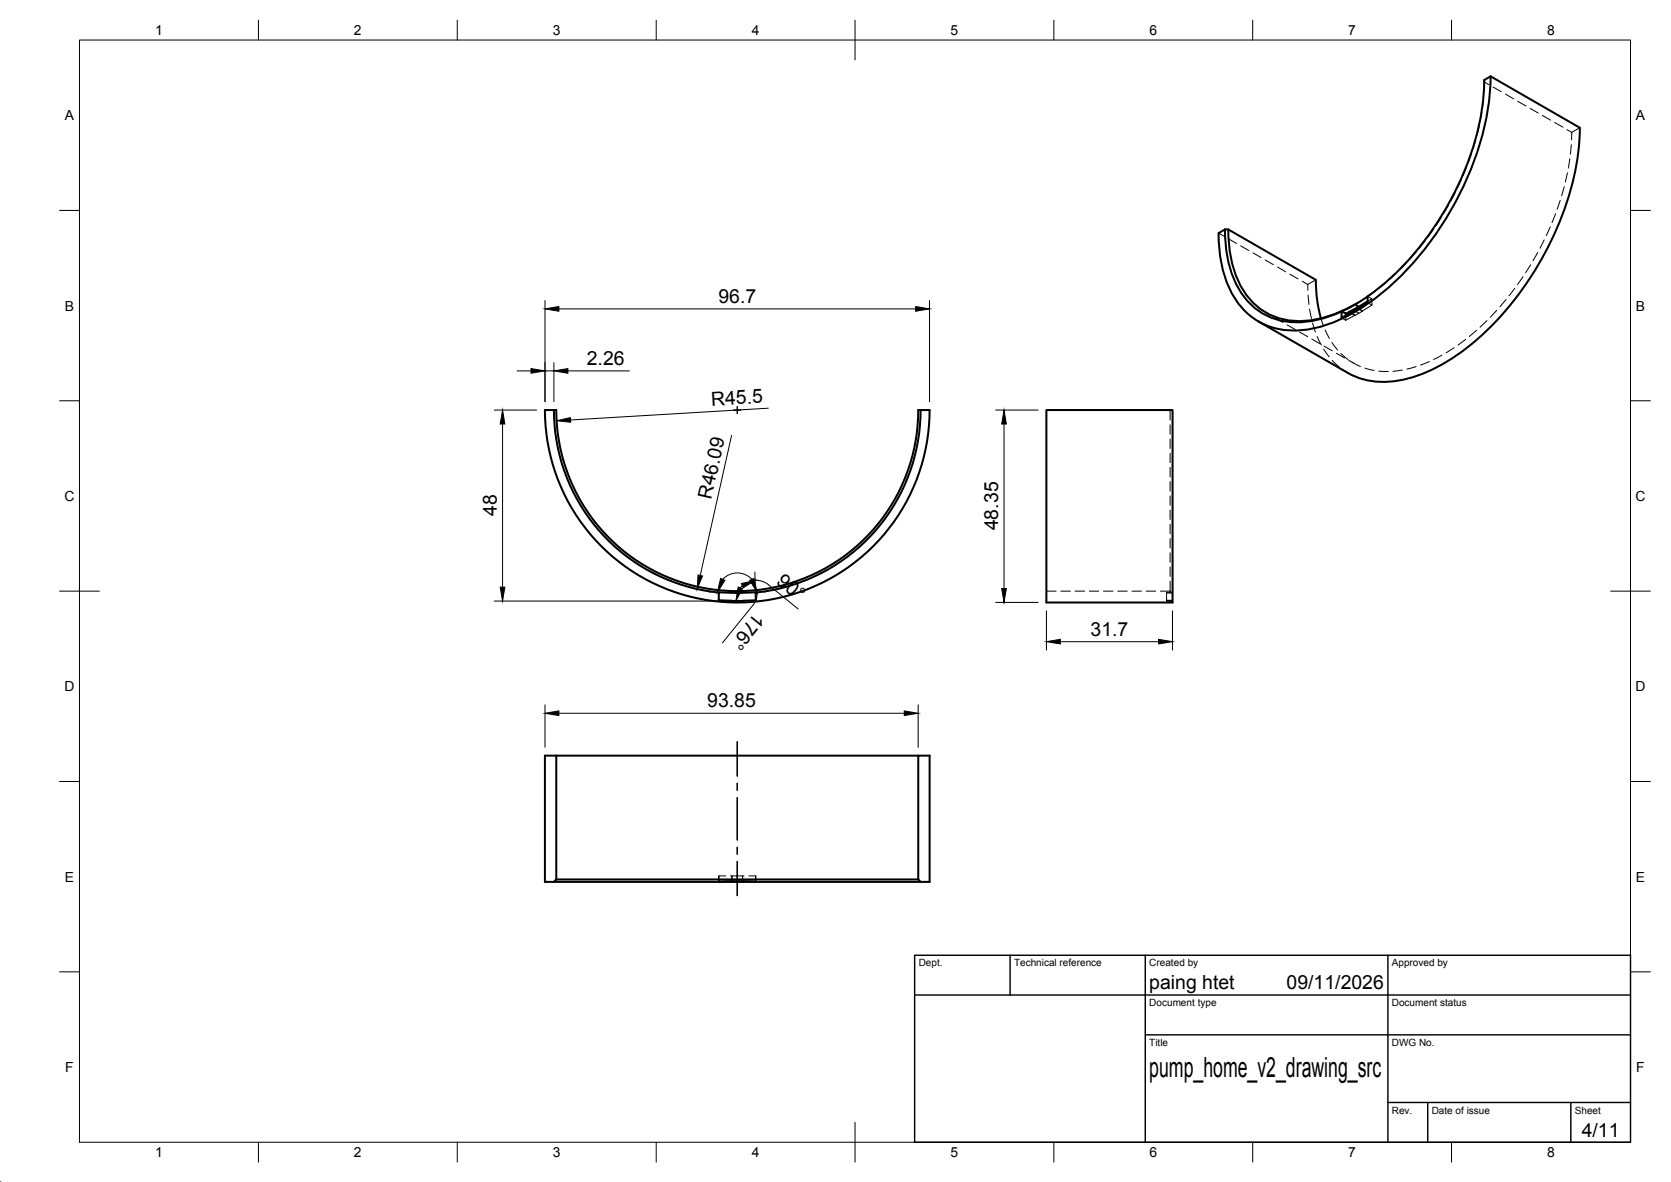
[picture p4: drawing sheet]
<svg xmlns="http://www.w3.org/2000/svg" width="420mm" height="297mm" viewBox="0 0 420 297" stroke-linecap="round" stroke-linejoin="round" font-family="sans-serif">
<!-- layer: Visible -->
<g fill="none" stroke="#000" stroke-width=".51">
<path d="M374.8 19.2l-1.6 .9a68.9 68.9 0 0 1-12.7 37.2 67 67 0 0 1-16.7 17.2M374.8 19.2l22.4 12.9M374.8 19.2a70.8 70.8 0 0 1-11.6 36.4 66 66 0 0 1-24.9 24.1 25.3 25.3 0 0 1-18.6 2.5 18.7 18.7 0 0 1-12.1-13.8 37 37 0 0 1-1.2-9.8l1.6-.9M397.2 32.1a71.5 71.5 0 0 1-12 37.1 66.3 66.3 0 0 1-24.1 23.2 26.2 26.2 0 0 1-17.7 3.1l-3.1-1.1-1.4-.7-22.4-12.9M308 57.7a27.8 27.8 0 0 0 4.6 16.6 16.5 16.5 0 0 0 16.1 6.5 29.4 29.4 0 0 0 8.6-2.5M308 57.7h.8l22.1 12.6a34.3 34.3 0 0 0 1.2 9.7M308.8 57.7a27.3 27.3 0 0 0 4.7 16.6 16.4 16.4 0 0 0 16.1 6.2 30.7 30.7 0 0 0 10.9-3.9M337.4 78.2l1 .6M338.4 78.8v.5M339.7 78.6h.1M340.7 76.5l-3.3 1.8M340.7 76.5l1 .6-3.3 1.7"/>
<path d="M343.9 74.5v1.6l-2.4 1.5-4.2 2.3 .1-1.6M343.9 74.5l-3.2 2M343.9 75.7l-2.2 1.4M137 103h2.3a46.1 46.1 0 0 0 41.5 45.9l-.1 2 3.3 .2 6.1-.2-.1-2a46.1 46.1 0 0 0 41.5-45.9h2.2a48.4 48.4 0 0 1-48.3 48.4 48.4 48.4 0 0 1-48.4-48.4zM139.3 103h.6a45.5 45.5 0 0 0 45.5 45.6 45.5 45.5 0 0 0 45.5-45.6h.6M263.1 103h31.7v48.4h-31.7zM180.8 148.9h9.2M139.9 189.9v31.1l-.6 .6M230.9 189.9h-93.9v31.7h43.8M139.9 221h91M180.8 221.6h52.9v-31.7h-2.8v31.1l.6 .6M180.8 221.6l2.3-.1 6.9 .1"/>
<path d="M184 221.5v.1M185.4 221.5v.1M186.7 221.5v.1v-.1"/>
</g>
<!-- layer: Hidden -->
<g fill="none" stroke="#000" stroke-width=".25">
<path d="M370 38.5l-.8 2.3M371.1 35.1l-.7 2.3M371.9 31.7l-.5 2.3M372.6 28.1l-.4 2.4M373 24.6l-.2 2.4M373.2 20.1v.5l1.2 .7M373.2 20.6l-.1 2.8M375.4 21.9l2.1 1.2M378.5 23.7l2.1 1.1M381.6 25.4l2.1 1.2M384.7 27.2l2.1 1.2M387.8 29l2.1 1.2"/>
<path d="M390.9 30.8l2.1 1.2M394 32.6l1.2 .7M394.7 39.9l-.4 2.4M395.1 36.4l-.2 2.3M395.2 33.3v1.9M397.2 32.1l-2 1.2M306.4 58.6l1.4 .8M308.8 60l2.1 1.2M360.4 57.6l-1.3 2M362.4 54.6l-1.3 2M364.2 51.6l-1.2 2M365.9 48.4l-1.1 2.1"/>
<path d="M367.4 45.2l-1 2.1M368.8 41.9l-.9 2.2M389.8 57l-1 2.2M391.1 53.7l-.9 2.2M392.3 50.3l-.8 2.3M393.3 46.9l-.6 2.3M394.1 43.4l-.5 2.3M311.9 61.8l2.1 1.2M315 63.5l2.1 1.2M318.1 65.3l2.1 1.2M318.3 78.6l1.2 .7M320.5 79.8l2.1 1.3"/>
<path d="M321.2 67.1l2.1 1.2M324.3 68.9l2.1 1.2M327.4 70.7l1.4 .8M328.8 71.5v1.4M328.9 74.1l.2 2.4M329.3 77.7l.5 2.3M330.8 70.3l-2 1.2M337.3 79.9l1.1 .6M338.4 79.3v1.2M339.7 78.7l1 .6-2.3 1.2M339.7 78.6l1 .6M340.6 78.1l1.1 .6-1 .6"/>
<path d="M340.6 76.6l-.3 .2M341.5 77.6l1.1 .6-.9 .5M341.5 77.5l1.1 .7M342.9 75.2l-2.4 1.5M343.9 74.5l1 .6 .1 1.6M343.9 76.1l1.1 .6-2.4 1.4M344.9 75.1l-1 .6M345.8 73.2l-1.9 1.4M348.6 70.9l-1.8 1.5M351.2 68.5l-1.7 1.7M353.7 66l-1.6 1.7M356.1 63.3l-1.6 1.8"/>
<path d="M358.3 60.5l-1.4 1.9M376.3 78l-1.6 1.7M378.7 75.3l-1.6 1.8M380.9 72.5l-1.5 1.8M382.9 69.5l-1.3 2M384.9 66.5l-1.3 2M386.7 63.4l-1.2 2.1M388.3 60.3l-1.1 2.1M323.6 81.6l2.1 1.2M326.7 83.4l2.1 1.2M329.8 85.2l2.1 1.2M330 81.2l.8 2.2"/>
<path d="M331.2 84.6l1 2.1M332.1 80l.6 1.8M332.8 87.7l1.4 2M332.9 87l2.1 1.2M333.2 82.9l1.1 2.2M334.9 86l1.4 2M335 90.6l1.7 1.6M336 88.8l2.1 1.2M337.1 88.8l1.9 1.6M337.7 92.9l1.2 .8M339.1 90.6l1.2 .6M340 91l2.1 1.1"/>
<path d="M343.2 92.5l2.3 .6M346.7 93.3l2.4 .1M352.6 93l-2.4 .3M356.1 92.1l-2.3 .7M359.4 90.9l-2.2 .8M362.6 89.2l-2.1 1.1M365.6 87.4l-2 1.3M368.5 85.3l-1.9 1.4M371.3 83l-1.8 1.5M373.9 80.6l-1.7 1.6M294.2 103v2.6M294.2 106.8v2.3"/>
<path d="M294.2 110.3v2.4M294.2 113.9v2.4M294.2 117.5v2.4M294.2 121v2.4M294.2 124.6v2.4M294.2 128.2v2.4M294.2 131.7v2.4M294.2 135.3v2.4M294.2 138.9v2.4M263.1 148.6h2.5M266.7 148.6h2.4M270.3 148.6h2.4"/>
<path d="M273.9 148.6h2.4M277.5 148.6h2.4M281.1 148.6h2.3M284.6 148.6h2.4M288.2 148.6h2.4M291.8 148.6h2.4M293.3 150.9l1.5 .1-1.5 .1h1.5M293.3 149h1.4M294.2 142.5v2.4M294.2 146.1v2.5M294.2 148.6l.5 .4M294.8 148.9h-1.5v2h1.5"/>
<path d="M294.8 148.9l-.1 .1M180.8 221.6l-.1-1.5v1.5M180.8 220.1h1.7M183.7 220.1h1.7v1.4M184 220.1v1.4M185.4 220.1h1.7M186.7 220.1v1.4M188.3 220.1h1.7M190 221.6l.1-1.5v1.5"/>
</g>
<!-- layer: BORDER -->
<g fill="none" stroke="#000" stroke-width=".25">
<path d="M20 10.1h390v276.9h-390zM65 5.1v5M115 5.1v5M165 5.1v5M215 5.1v10M265 5.1v5M315 5.1v5M365 5.1v5M15 52.9h5M410 52.9h5M15 100.7h5M410 100.7h5"/>
<path d="M15 148.6h10M405 148.6h10M15 196.4h5M410 196.4h5M15 244.2h5M410 244.2h5M65 287v5M115 287v5M165 287v5M215 282.1v9.9M265 287v5M315 287v5"/>
<path d="M365 287v5"/>
</g>
<!-- layer: TITLEBLOCK -->
<path d="M230 240.1h180v46.9h-180zM230 250h180M254 240.1v9.9M288 240.1v46.9M349 240.1v46.9M288 260.1h122M349 277.1h61M359 277.1v9.9M395 277.1v9.9" fill="none" stroke="#000" stroke-width=".36"/>
<!-- layer: Smart Centers -->
<path d="M184.5 103h1.8M185.4 102.2v1.8M185.4 186.4v8.6M185.4 196.8v1.8M185.4 200.4v10.7M185.4 212.9v1.8M185.4 216.5v8.6M0 297h.1" fill="none" stroke="#000" stroke-width=".25"/>
<!-- layer: FD_Dimensions -->
<g fill="none" stroke="#000" stroke-width=".25">
<path d="M137 75.5v25.5M140.5 77.6h89.7M233.7 75.5v25.5M130 93.2h3.5M137 93.2h2.3M139.3 91.1v9.9M142.8 93.2h15.4M124.3 103h10.6M126.4 106.6v41M184 109.4l-7.9 35.2M193.2 102.6l-49.8 2.9M250.4 103h10.6"/>
<path d="M252.5 106.6v41.3M124.3 151.1h57.6M178.3 148.8h.4M181.7 145.6a5 5 0 0 1 7.4 0M184.6 151l-1.7 .1M186.7 147.2l-.5 .5M189.8 143.7l.1 3.1M189.9 145.8l1.8 .3 1.5 .8M190.4 148.8l-.1 1.2-.7 1.6-7.9 9.9M192.1 148.8h.4M193.2 146.9l7.5 6.1M250.4 151.4h10.6"/>
<path d="M263.1 153.5v9.9M294.8 153.5v9.9M137 177.1v10.7M140.5 179.2h86.9M230.9 177.1v10.7M266.6 161.3h24.7"/>
</g>
<g fill="#000" stroke="#000" stroke-width=".25">
<path d="M137 77.6l3.5-.6v1.2zM230.2 77l3.5 .6-3.5 .6zM133.5 92.6l3.5 .6-3.5 .6zM139.3 93.2l3.5-.6v1.2zM126.4 103l.5 3.6h-1.1zM140 105.7l3.4-.7 .1 1.1zM252.5 103l.5 3.6h-1.1zM125.8 147.6h1.1l-.5 3.5zM175.5 144.5l1.1 .2-1.3 3.3zM181.2 145.4l1.1 .4-1.9 3zM186.4 146.6l3.5-.8-3 1.9zM185.6 147.5l1.1 .4-1.7 3.1z"/>
<path d="M188.5 145.8l1.1-.4 .8 3.4zM251.9 147.9h1.1l-.5 3.5zM137 179.2l3.5-.5v1.1zM227.4 178.7l3.5 .5-3.5 .6zM263.1 161.3l3.5-.6v1.1zM291.3 160.7l3.5 .6-3.5 .5z"/>
</g>
<text font-size="7" x="289" y="270.6">pump_home_v2_drawing_src</text>
<g font-size="4.9">
<text x="180.6" y="76.2">96.7</text>
<text x="147.6" y="91.7">2.26</text>
<text x="178.9" y="102" transform="rotate(-3 178.9 102)">R45.5</text>
<text x="178.8" y="125.6" transform="rotate(-77 178.8 125.6)">R46.09</text>
<text x="124.9" y="129.7" transform="rotate(-90 124.9 129.7)">48</text>
<text x="251" y="133.3" transform="rotate(-90 251 133.3)">48.35</text>
<text x="195" y="146.6" transform="rotate(39 195 146.6)">90°</text>
<text x="189.8" y="153.7" transform="rotate(129 189.8 153.7)">176°</text>
<text x="274.2" y="159.8">31.7</text>
<text x="177.8" y="177.8">93.85</text>
<text x="289" y="248.5">paing htet</text>
<text x="323.5" y="248.5">09/11/2026</text>
<text x="397.7" y="285.7">4/11</text>
</g>
<g font-size="3.5">
<text x="39" y="8.8">1</text>
<text x="89" y="8.8">2</text>
<text x="139" y="8.8">3</text>
<text x="189" y="8.8">4</text>
<text x="239" y="8.8">5</text>
<text x="289" y="8.8">6</text>
<text x="339" y="8.8">7</text>
<text x="389" y="8.8">8</text>
<text x="16.3" y="30.2">A</text>
<text x="411.3" y="30.2">A</text>
<text x="16.3" y="78">B</text>
<text x="411.3" y="78">B</text>
<text x="16.2" y="125.9">C</text>
<text x="411.2" y="125.9">C</text>
<text x="16.2" y="173.7">D</text>
<text x="411.2" y="173.7">D</text>
<text x="16.3" y="221.6">E</text>
<text x="411.3" y="221.6">E</text>
<text x="16.4" y="269.4">F</text>
<text x="411.4" y="269.4">F</text>
<text x="39" y="290.8">1</text>
<text x="89" y="290.8">2</text>
<text x="139" y="290.8">3</text>
<text x="189" y="290.8">4</text>
<text x="239" y="290.8">5</text>
<text x="289" y="290.8">6</text>
<text x="339" y="290.8">7</text>
<text x="389" y="290.8">8</text>
</g>
<g font-size="2.5">
<text x="231" y="242.9">Dept.</text>
<text x="255" y="242.9">Technical reference</text>
<text x="289" y="242.9">Created by</text>
<text x="350" y="242.9">Approved by</text>
<text x="289" y="252.8">Document type</text>
<text x="350" y="252.8">Document status</text>
<text x="289" y="262.9">Title</text>
<text x="350" y="262.9">DWG No.</text>
<text x="350" y="279.9">Rev.</text>
<text x="360" y="279.9">Date of issue</text>
<text x="396" y="279.9">Sheet</text>
</g>
</svg>
